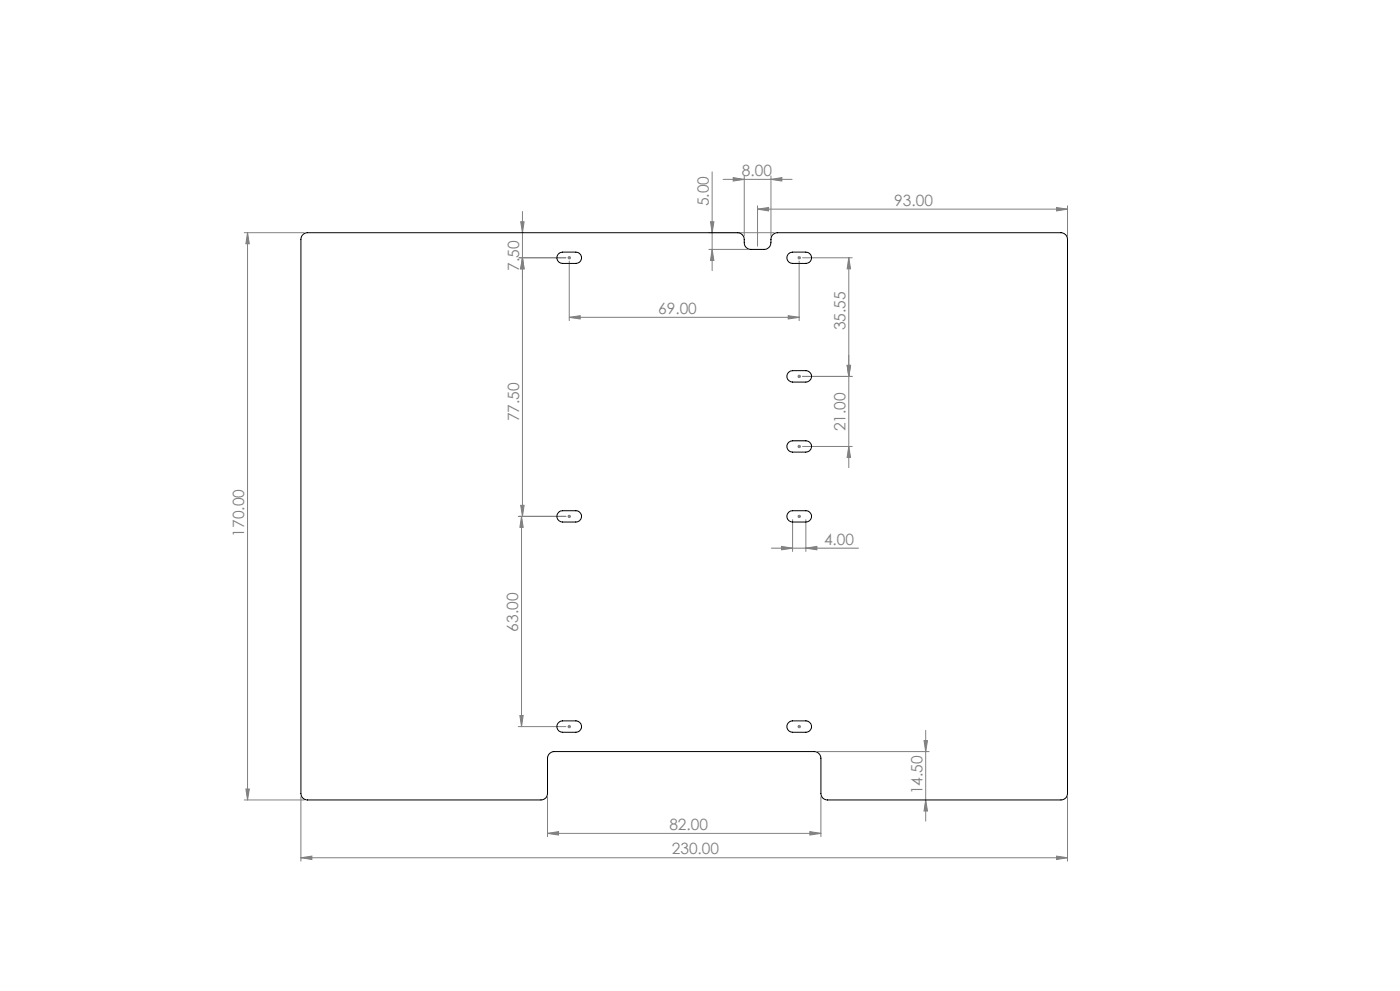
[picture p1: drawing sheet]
<svg xmlns="http://www.w3.org/2000/svg" width="420mm" height="297mm" viewBox="0 0 420 297" stroke-linecap="round" stroke-linejoin="round" font-family="sans-serif">
<g fill="none" stroke="#808080" stroke-width=".3">
<path d="M213.6 51.5v29.6M216.9 53.8h20.7M220 53.2l3.3 .6-3.3 .5zM223.3 52.7v18.1M231.3 53.8l3.3-.6v1.1zM231.3 52.7v18.1M73.3 69.7h18M74.3 69.7v170M74.3 69.7l.5 3.4h-1zM155.7 77.3h14.1M156.2 66.5h1l-.5 3.2zM156.7 77.3l.5 3.3h-1z"/>
<path d="M156.7 63.4v91.4M170.3 77.3h1M170.4 76.9l.7 .7M170.8 76.8v.9M170.8 78.2v17.9M171.1 76.9l-.7 .7M212.7 74.8h11.6M212.7 69.7h19.6M213.1 66.5h1.1l-.6 3.2zM213.6 74.8l.6 3.3h-1.1zM227.3 62.7l3.3-.5v1zM227.3 61.7v12.1"/>
<path d="M227.3 62.7h93M239.3 77.3h1M239.4 76.9l.7 .7M239.7 76.8v.9M239.7 78.2v17.9M240.1 76.9l-.7 .7M240.8 77.3h14.9M254.6 77.3l.6 3.3h-1.1zM254.6 77.3v62.9M317 62.2l3.3 .5-3.3 .5zM320.3 61.7v9.1M170.8 95.1l3.3-.5v1z"/>
<path d="M170.8 95.1h68.9M236.5 94.6l3.2 .5-3.2 .5zM239.3 112.8h1M239.4 112.5l.7 .7M239.7 112.3v1M240.1 112.5l-.7 .7M240.8 112.8h14.9M254.1 109.5h1.1l-.6 3.3zM239.3 133.8h1M239.4 133.5l.7 .7M239.7 133.3v1M240.1 133.5l-.7 .7"/>
<path d="M240.8 133.8h14.9M254.6 133.8l.6 3.3h-1.1zM155.5 154.8h14.3M156.2 151.4h1l-.5 3.4zM156.5 154.8l.5 3.2h-1zM156.5 154.8v63M170.3 154.8h1M170.4 154.4l.7 .7M170.8 154.3v1M171.1 154.4l-.7 .7M237.8 155.7v9.6M239.3 154.8h1"/>
<path d="M239.4 154.4l.7 .7M239.7 154.3v1M240.1 154.4l-.7 .7M241.8 155.7v9.6M231.4 164.3h26.1M234.5 163.8l3.3 .5-3.3 .5zM241.8 164.3l3.3-.5v1zM155.5 217.8h14.3M156 214.5h1l-.5 3.3zM170.3 217.8h1M170.4 217.4l.7 .7M170.8 217.2v1.1"/>
<path d="M171.1 217.4l-.7 .7M239.3 217.8h1M239.4 217.4l.7 .7M239.7 217.2v1.1M240.1 217.4l-.7 .7M277.7 218.9v27.2M73.3 239.7h18M73.8 236.5h1l-.5 3.2zM90.3 238.8v19.3M164.3 238.8v12M245.3 225.2h33.4M246.3 238.8v12"/>
<path d="M277.2 222h1l-.5 3.2zM277.7 239.7l.5 3.4h-1zM320.3 238.8v19.3M90.3 257.1l3.3-.5v1zM90.3 257.1h230M164.3 249.8l3.3-.6v1.1zM164.3 249.8h82M243 249.2l3.3 .6-3.3 .5zM317 256.6l3.3 .5-3.3 .5z"/>
</g>
<g fill="#808080">
<path d="M227.3 62.7l3.3-.5v1zM317 62.2l3.3 .5-3.3 .5z"/>
<path d="M241.8 164.3l3.3-.5v1zM234.5 163.8l3.3 .5-3.3 .5z"/>
<path d="M170.8 95.1l3.3-.5v1zM236.5 94.6l3.2 .5-3.2 .5z"/>
<path d="M164.3 249.8l3.3-.6v1.1zM243 249.2l3.3 .6-3.3 .5z"/>
<path d="M220 53.2l3.3 .6-3.3 .5zM231.3 53.8l3.3-.6v1.1z"/>
<path d="M213.6 74.8l.6 3.3h-1.1zM213.1 66.5h1.1l-.6 3.2zM156.7 77.3l.5 3.3h-1zM156.2 66.5h1l-.5 3.2z"/>
<path d="M254.6 77.3l.6 3.3h-1.1zM254.1 109.5h1.1l-.6 3.3z"/>
<path d="M277.2 222h1l-.5 3.2zM277.7 239.7l.5 3.4h-1zM74.3 69.7l.5 3.4h-1zM73.8 236.5h1l-.5 3.2zM254.1 109.5h1.1l-.6 3.3zM254.6 133.8l.6 3.3h-1.1zM156.7 77.3l.5 3.3h-1zM156.2 151.4h1l-.5 3.4zM156.5 154.8l.5 3.2h-1zM156 214.5h1l-.5 3.3z"/>
<path d="M90.3 257.1l3.3-.5v1zM317 256.6l3.3 .5-3.3 .5z"/>
</g>
<path d="M90.8 70.3l1.5-.6h129a2.26 2.26 0 0 1 2 3 1.99 1.99 0 0 0 1.9 2.1h4.1a2.26 2.26 0 0 0 2-3 1.99 1.99 0 0 1 2-2.1h85a1.99 1.99 0 0 1 2 2.1v166a1.93 1.93 0 0 1-2 1.9h-70.1a1.93 1.93 0 0 1-1.9-1.9v-10.5a2.05 2.05 0 0 0-2-2.1h-78a2.05 2.05 0 0 0-2 2.1v10.5a1.93 1.93 0 0 1-2 1.9h-70a1.93 1.93 0 0 1-2-1.9v-166l.1-.8zM167.7 75.9l1.1-.3h4a1.69 1.69 0 0 1 1.7 1.7 1.69 1.69 0 0 1-1.7 1.6h-4a1.69 1.69 0 0 1-1.6-1.1 1.69 1.69 0 0 1 .5-1.9zM236.7 75.9l1.1-.3h4a1.69 1.69 0 0 1 1.7 1.7 1.69 1.69 0 0 1-1.7 1.6h-4a1.69 1.69 0 0 1-1.6-1.1 1.69 1.69 0 0 1 .5-1.9zM236.7 111.5l1.1-.4h4a1.71 1.71 0 0 1 1.7 1.7 1.71 1.71 0 0 1-1.7 1.7h-4a1.69 1.69 0 0 1-1.6-1.1 1.69 1.69 0 0 1 .5-1.9zM236.7 132.5l1.1-.4h4a1.69 1.69 0 0 1 1.7 1.7 1.69 1.69 0 0 1-1.7 1.7h-4a1.69 1.69 0 0 1-1.6-1.1 1.69 1.69 0 0 1 .5-1.9zM167.7 153.5l1.1-.4h4a1.69 1.69 0 0 1 1.7 1.7 1.69 1.69 0 0 1-1.7 1.7h-4a1.69 1.69 0 0 1-1.6-1.2 1.69 1.69 0 0 1 .5-1.8zM236.7 153.5l1.1-.4h4a1.69 1.69 0 0 1 1.7 1.7 1.69 1.69 0 0 1-1.7 1.7h-4a1.69 1.69 0 0 1-1.6-1.2 1.69 1.69 0 0 1 .5-1.8zM167.7 216.5l1.1-.5h4a1.71 1.71 0 0 1 1.7 1.7 1.71 1.71 0 0 1-1.7 1.8h-4a1.69 1.69 0 0 1-1.6-1.2 1.69 1.69 0 0 1 .5-1.8zM236.7 216.5l1.1-.5h4a1.71 1.71 0 0 1 1.7 1.7 1.71 1.71 0 0 1-1.7 1.8h-4a1.69 1.69 0 0 1-1.6-1.2 1.69 1.69 0 0 1 .5-1.8z" fill="none" stroke="#000" stroke-width=".3"/>
<g font-size="4.7" fill="#808080">
<text x="222.6" y="52.7">8.00</text>
<text x="212.7" y="61.8" transform="rotate(-90 212.7 61.8)">5.00</text>
<text x="268.3" y="61.7">93.00</text>
<text x="155.7" y="81.1" transform="rotate(-90 155.7 81.1)">7.50</text>
<text x="197.4" y="94.1">69.00</text>
<text x="253.6" y="98.9" transform="rotate(-90 253.6 98.9)">35.55</text>
<text x="155.7" y="126.3" transform="rotate(-90 155.7 126.3)">77.50</text>
<text x="253.6" y="129.2" transform="rotate(-90 253.6 129.2)">21.00</text>
<text x="73.3" y="160.8" transform="rotate(-90 73.3 160.8)">170.00</text>
<text x="247.2" y="163.2">4.00</text>
<text x="155.5" y="189.3" transform="rotate(-90 155.5 189.3)">63.00</text>
<text x="276.7" y="238.1" transform="rotate(-90 276.7 238.1)">14.50</text>
<text x="200.8" y="248.7">82.00</text>
<text x="201.5" y="256">230.00</text>
</g>
</svg>
